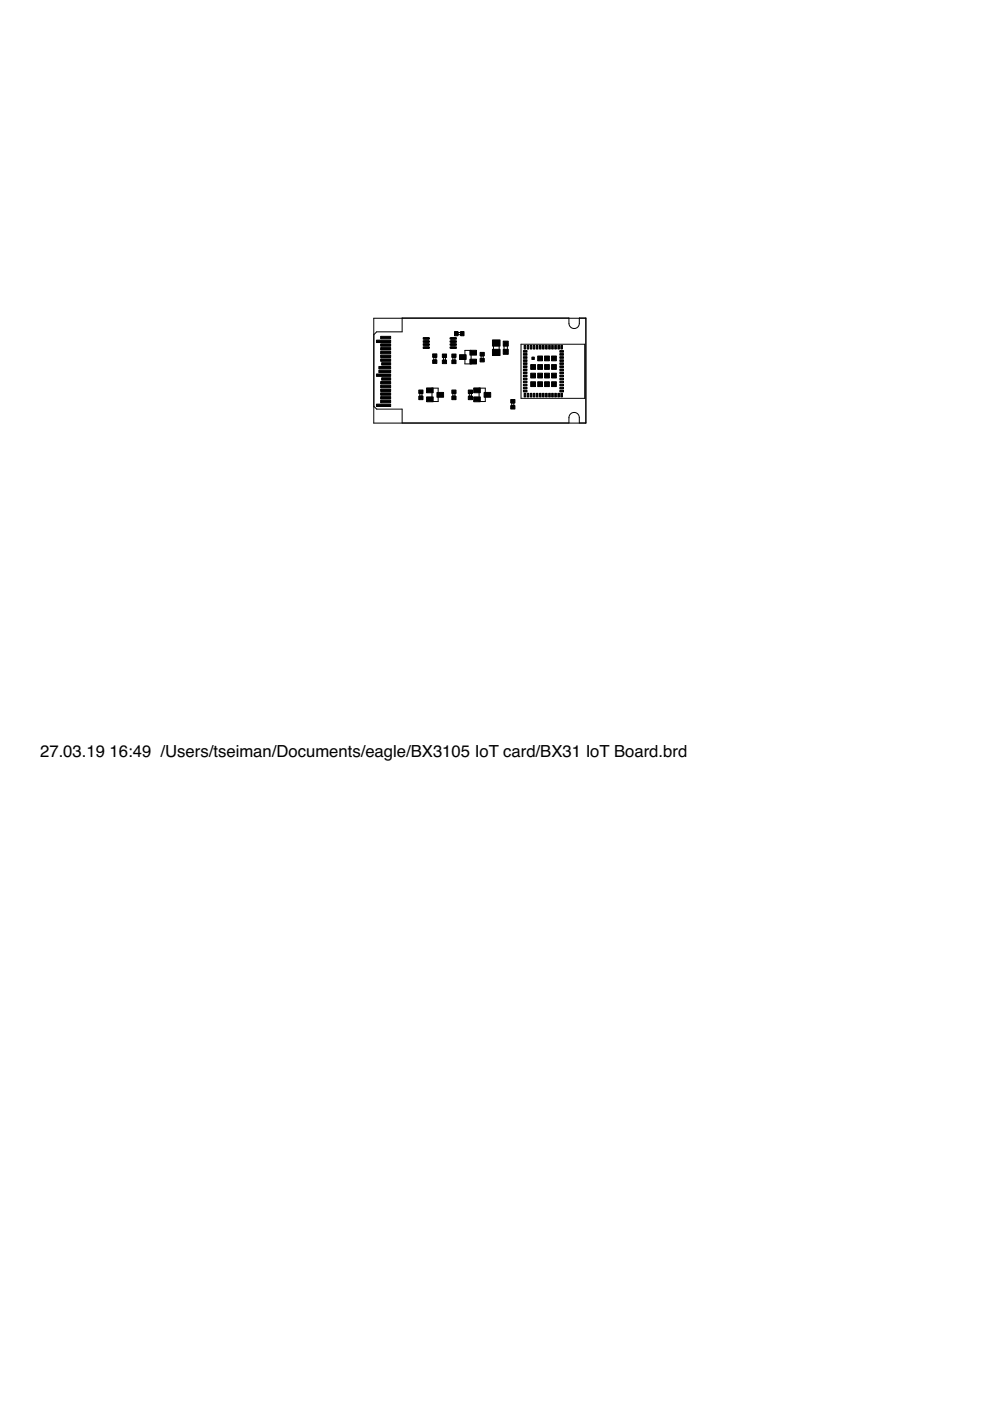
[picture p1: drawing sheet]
<svg xmlns="http://www.w3.org/2000/svg" width="210mm" height="297mm" viewBox="0 0 210 297" stroke-linecap="round" stroke-linejoin="round" font-family="sans-serif">
<g fill="#000" stroke="#000" stroke-width=".21">
<path d="M79.8 79.3h3v.5h-3zM79.8 72.1h3v.5h-3zM80.3 78.5h2.5v.5h-2.5zM80.3 77.7h2.5v.5h-2.5zM80.7 76.1h2.1v.5h-2.1zM80.7 75.3h2.1v.5h-2.1zM80.7 74.5h2.1v.5h-2.1zM80.7 73.7h2.1v.5h-2.1zM80.7 72.9h2.1v.5h-2.1zM80.7 71.3h2.1v.5h-2.1zM80.9 76.9h1.9v.5h-1.9zM89.7 71.6h1.2v.3h-1.2z"/>
<path d="M89.7 72.2h1.2v.4h-1.2zM89.7 72.9h1.2v.3h-1.2zM89.7 73.5h1.2v.4h-1.2zM90 71.6h1v.3h-1zM90 72.3h1v.2h-1zM90 72.9h1v.3h-1zM90 73.6h1v.2h-1zM91.7 75h.9v.8h-.9zM91.7 76.3h.9v.7h-.9zM91.9 75.5h.6v.3h-.6zM91.9 76.3h.6v.3h-.6zM93.8 75.1h.9v.7h-.9z"/>
<path d="M93.8 76.4h.9v.7h-.9zM93.9 75.5h.6v.3h-.6zM93.9 76.3h.6v.3h-.6zM95.4 73.6h1v.2h-1zM95.4 72.9h1v.3h-1zM95.4 72.3h1v.2h-1zM95.4 71.6h1v.3h-1zM95.6 73.5h1.2v.4h-1.2zM95.6 72.9h1.2v.3h-1.2zM95.6 72.2h1.2v.4h-1.2zM95.6 71.6h1.2v.3h-1.2zM95.8 75.1h.9v.7h-.9z"/>
<path d="M95.8 76.4h.9v.7h-.9zM95.9 75.5h.6v.3h-.6zM95.9 76.3h.6v.3h-.6zM96.4 70.3h.7v.9h-.7zM96.8 70.4h.3v.6h-.3zM97.4 75.2h1.4v1h-1.4zM97.6 70.4h.3v.6h-.3zM97.7 70.3h.7v.9h-.7zM97.9 75.5h.6v.4h-.6zM99.6 74.3h1.4v1h-1.4zM99.6 76.2h1.4v1h-1.4zM99.9 74.5h.6v.5h-.6z"/>
<path d="M99.9 76.4h.6v.5h-.6zM101.8 74.7h.9v.7h-.9zM101.8 76h.9v.7h-.9zM101.9 75.2h.6v.3h-.6zM101.9 76h.6v.3h-.6zM104.4 74.1h1.6v1.3h-1.6zM104.4 72.1h1.6v1.3h-1.6zM104.6 74.2h1.3v.5h-1.3zM104.6 72.7h1.3v.5h-1.3zM106.7 74.1h1.1v1h-1.1zM106.7 72.3h1.1v1.1h-1.1zM106.8 74.2h.8v.3h-.8z"/>
<path d="M106.8 72.9h.8v.4h-.8zM111 79.5h.7v.4h-.7zM111 78.9h.7v.3h-.7zM111 78.2h.7v.4h-.7zM111 77.6h.7v.3h-.7zM111 76.9h.7v.4h-.7zM111 76.3h.7v.3h-.7zM111 75.6h.7v.4h-.7zM111 75h.7v.3h-.7zM111 74.3h.7v.4h-.7zM111.1 73.2h.4v.8h-.4zM111.8 73.2h.3v.8h-.3z"/>
<path d="M112.4 73.2h.4v.8h-.4zM112.5 79.1h1v1h-1zM112.5 77.3h1v1h-1zM112.8 75.7h.5v.5h-.5zM113.1 73.2h.3v.8h-.3zM113.7 73.2h.4v.8h-.4zM114 79.1h1v1h-1zM114 77.3h1v1h-1zM114 75.5h1v1h-1zM114.4 73.2h.3v.8h-.3zM115 73.2h.4v.8h-.4zM115.5 79.1h1v1h-1z"/>
<path d="M115.5 77.3h1v1h-1zM115.5 75.5h1v1h-1zM115.7 73.2h.3v.8h-.3zM116.3 73.2h.4v.8h-.4zM116.9 79.1h1.1v1h-1.1zM116.9 77.3h1.1v1h-1.1zM116.9 75.5h1.1v1h-1.1zM117 73.2h.3v.8h-.3zM117.6 73.2h.4v.8h-.4zM118.3 73.2h.3v.8h-.3zM118.7 79.5h.8v.4h-.8zM118.7 78.9h.8v.3h-.8z"/>
<path d="M118.7 78.2h.8v.4h-.8zM118.7 77.6h.8v.3h-.8zM118.7 76.9h.8v.4h-.8zM118.7 76.3h.8v.3h-.8zM118.7 75.6h.8v.4h-.8zM118.7 75h.8v.3h-.8zM118.7 74.3h.8v.4h-.8zM118.9 73.2h.4v.8h-.4zM79.8 85.7h3v.5h-3zM80.7 84.9h2.1v.5h-2.1zM80.7 84.1h2.1v.5h-2.1zM80.7 83.3h2.1v.5h-2.1z"/>
<path d="M80.7 82.5h2.1v.5h-2.1zM80.7 81.7h2.1v.5h-2.1zM80.7 80.9h2.1v.5h-2.1zM80.9 80.1h1.9v.5h-1.9zM88.8 84h.9v.7h-.9zM88.8 82.7h.9v.7h-.9zM88.9 84h.6v.3h-.6zM88.9 83.2h.6v.3h-.6zM90.4 84.2h1.4v1h-1.4zM90.4 82.3h1.4v1h-1.4zM90.9 84.4h.6v.5h-.6zM90.9 82.5h.6v.5h-.6z"/>
<path d="M92.6 83.2h1.4v1h-1.4zM92.9 83.5h.6v.4h-.6zM95.8 84h.9v.7h-.9zM95.8 82.7h.9v.7h-.9zM95.9 84h.6v.3h-.6zM95.9 83.2h.6v.3h-.6zM99.3 82.7h.9v.7h-.9zM99.3 84h.9v.7h-.9zM99.4 83.2h.6v.3h-.6zM99.4 84h.6v.3h-.6zM100.4 84.2h1.4v1h-1.4zM100.4 82.3h1.4v1h-1.4z"/>
<path d="M100.9 84.4h.6v.5h-.6zM100.9 82.5h.6v.5h-.6zM102.6 83.2h1.4v1h-1.4zM102.9 83.5h.6v.4h-.6zM108.3 86h.9v.7h-.9zM108.3 84.7h.9v.7h-.9zM108.4 86h.6v.3h-.6zM108.4 85.2h.6v.2h-.6zM111 82.8h.7v.3h-.7zM111 82.1h.7v.4h-.7zM111 81.5h.7v.3h-.7zM111 80.8h.7v.4h-.7z"/>
<path d="M111 80.2h.7v.3h-.7zM111.1 83.4h.4v.8h-.4zM111.8 83.4h.3v.8h-.3zM112.4 83.4h.4v.8h-.4zM112.5 80.9h1v1.1h-1zM113.1 83.4h.3v.8h-.3zM113.7 83.4h.4v.8h-.4zM114 80.9h1v1.1h-1zM114.4 83.4h.3v.8h-.3zM115 83.4h.4v.8h-.4zM115.5 80.9h1v1.1h-1zM115.7 83.4h.3v.8h-.3z"/>
<path d="M116.3 83.4h.4v.8h-.4zM116.9 80.9h1.1v1.1h-1.1zM117 83.4h.3v.8h-.3zM117.6 83.4h.4v.8h-.4zM118.3 83.4h.3v.8h-.3zM118.7 82.8h.8v.3h-.8zM118.7 82.1h.8v.4h-.8zM118.7 81.5h.8v.3h-.8zM118.7 80.8h.8v.4h-.8zM118.7 80.2h.8v.3h-.8zM118.9 83.4h.4v.8h-.4z"/>
</g>
<g fill="none" stroke="#000" stroke-width=".21">
<path d="M79.3 71l.6-.6h5.4v-3h35.3a1.98 1.98 0 0 0 .4 1.9 1.09 1.09 0 0 0 1.2 .3 1.09 1.09 0 0 0 .6-1v-1.2h1.4v22.3h-45v-22.2h45v22.2M92 75.8v.5M92.4 75.8v.5M94 75.8v.5M94.5 75.8v.5M96 75.8v.5M96.5 75.8v.5M97.1 70.5h.5M97.1 71h.5M98.6 74.3h1.3v2.9h-1.3zM102 75.5v.5M102.4 75.5v.5"/>
<path d="M104.6 72.8v1.9M105.8 72.8v1.9M106.9 73v1.4M107.6 73v1.4M110.5 73h13.5v11.5h-13.5zM79.3 86.1l.6 .6h5.4v3M89 83.5v.4M89.5 83.5v.4M91.6 82.3h1.3v2.8h-1.3zM96 83.5v.4M96.5 83.5v.4M99.5 83.5v.4"/>
<path d="M99.9 83.5v.4M101.6 82.3h1.3v2.8h-1.3zM108.5 85.5v.5M108.9 85.5v.5M120.6 89.7a1.98 1.98 0 0 1 .4-1.9 1.09 1.09 0 0 1 1.2-.3 1.09 1.09 0 0 1 .6 1v1.2"/>
</g>
<g font-size="3.5">
<text x="8.5" y="160.5">27.03.19</text>
<text x="23.2" y="160.5">16:49 /Users/tseiman/Documents/eagle/BX3105 IoT card/BX31 IoT Board.brd</text>
</g>
</svg>
